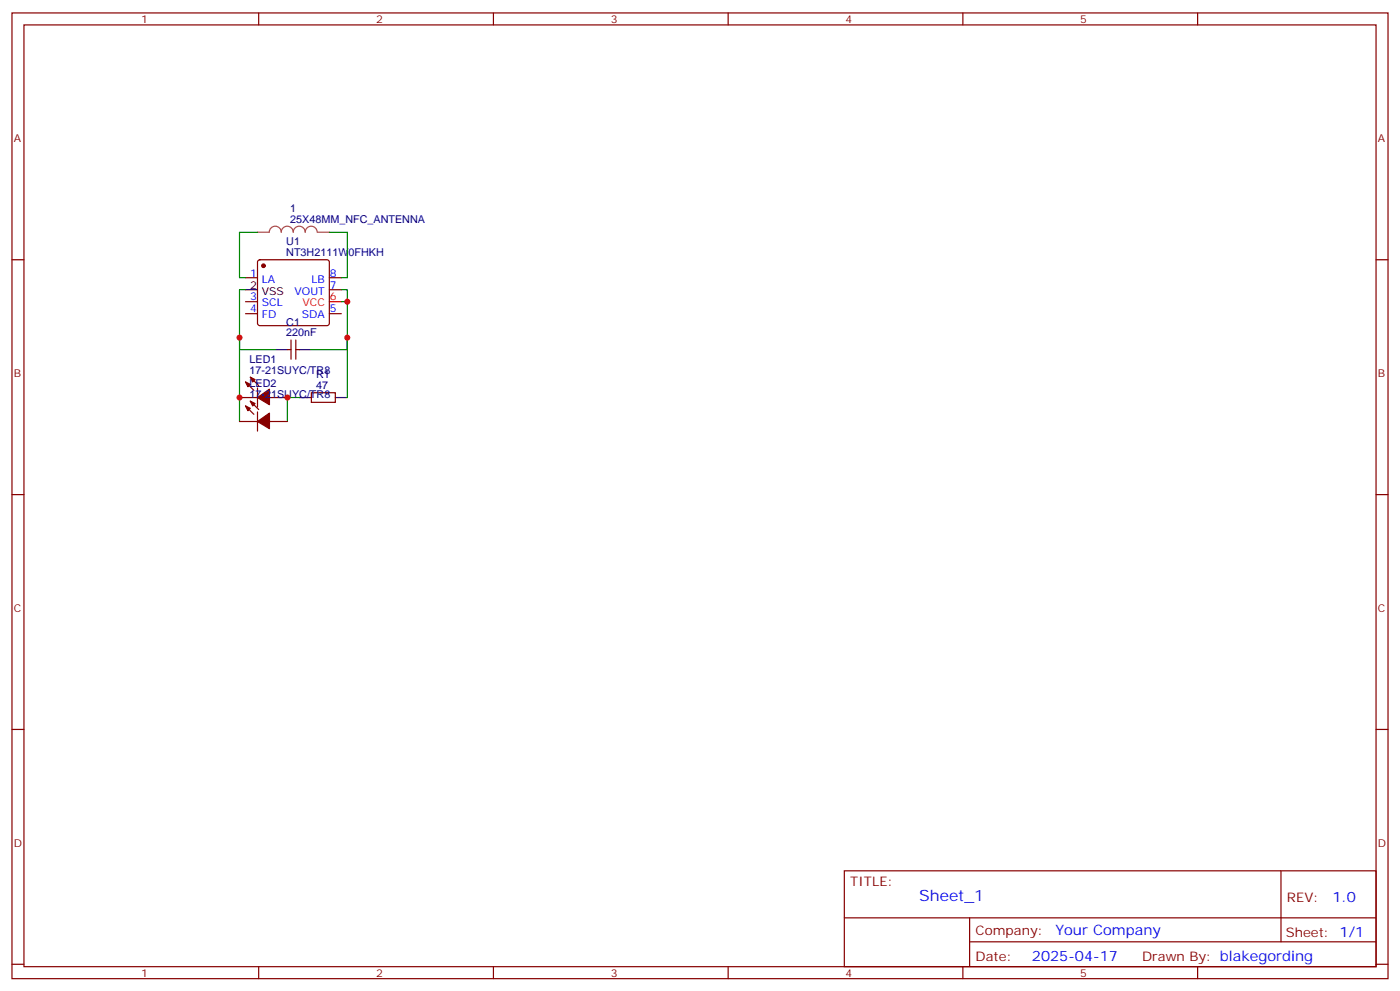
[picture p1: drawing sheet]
<svg xmlns="http://www.w3.org/2000/svg" width="412mm" height="292mm" viewBox="0 0 412 292" stroke-linecap="round" stroke-linejoin="round" font-family="sans-serif">
<g fill="none" stroke="#870000" stroke-width=".35">
<path d="M3.5 3.8h405.4v284.3h-405.4zM7.1 7.3h398.2v277.3h-398.2zM76.2 3.8v3.5M145.3 3.8v3.5M214.5 3.8v3.5M283.6 3.8v3.5M352.8 3.8v3.5M3.5 76.5h3.6M76.1 76.7l.5-.2h19.7l.5 .2 .2 .5v18l-.2 .5-.5 .2h-19.7l-.5-.2-.3-.5v-18zM405.3 76.5h3.6M72.3 81.8h3.5M72.3 92.4h3.5"/>
<path d="M72.3 88.8h3.5M97 81.8h3.5M97 85.3h3.5M97 92.4h3.5M70.6 117.1h5.2M72.3 112.5l2.5 2.4M72.3 119.5l2.5 2.5M73.7 111.1l2.5 2.4M73.7 118.1l2.5 2.5M75.8 114.2v5.7M79.4 117.1h5.3M84.7 102.9h1"/>
<path d="M85.7 100.1v5.7M87.1 100.1v5.7M87.1 102.9h1.1M91.7 115.6h7.1v2.9h-7.1zM70.6 124.1h5.2M75.8 121.3v5.6M79.4 124.1h5.3M3.5 145.6h3.6M405.3 145.6h3.6M3.5 214.8h3.6M405.3 214.8h3.6M248.7 256.4h156.6v28.2h-156.6z"/>
<path d="M377.3 256.4v20.9M248.7 270.2h156.5M285.6 277.3h119.6M285.6 270.2v14.2M3.5 283.9h3.6M76.2 284.6v3.5M145.3 284.6v3.5M214.5 284.6v3.5M283.6 284.6v3.5M352.8 284.6v3.5M405.3 283.9h3.6"/>
</g>
<path d="M97 88.8h3.5" fill="none" stroke="#f00" stroke-width=".35"/>
<path d="M72.3 85.3h3.5M81.1 102.9h3.6M88.2 117.1h3.5M88.2 102.9h3.5M98.8 117.1h3.5" fill="none" stroke="#000" stroke-width=".35"/>
<g fill="#870000" stroke="#870000" stroke-width=".35">
<path d="M72.3 112.5l1.4 .7-.7 .7z"/>
<path d="M73.7 111.1l1.4 .7-.7 .7z"/>
<path d="M75.8 117.1l3.6-2.5v4.6z"/>
<path d="M72.3 119.5l1.4 .7-.7 .7z"/>
<path d="M73.7 118.1l1.4 .7-.7 .7z"/>
<path d="M75.8 124.1l3.6-2.5v4.6z"/>
<circle cx="77.6" cy="78.2" r=".53"/>
</g>
<path d="M75.8 68.4h-5.2v13.4h1.7M97 68.4h5.3v13.4h-1.8M70.6 99.4v24.7M72.3 85.3h-1.7v17.6h10.5M100.5 85.3h1.8v17.6h-10.6M100.5 88.8h1.8M102.3 99.4v17.7M88.2 117.1h-3.5v7" fill="none" stroke="#008700" stroke-width=".35"/>
<path d="M75.8 68.4h3.5a1.76 1.76 0 0 1 1.8-1.8 1.76 1.76 0 0 1 1.7 1.8 1.76 1.76 0 0 1 1.8-1.8 1.76 1.76 0 0 1 1.8 1.8 1.76 1.76 0 0 1 1.7-1.8 1.76 1.76 0 0 1 1.8 1.8 1.76 1.76 0 0 1 1.8-1.8 1.76 1.76 0 0 1 1.7 1.8M93.5 68.4h3.5" fill="none" stroke="#a64a4a" stroke-width=".35"/>
<g fill="#c00">
<circle cx="102.3" cy="88.8" r=".88"/>
<circle cx="102.3" cy="99.4" r=".88"/>
<circle cx="70.6" cy="99.4" r=".88"/>
<circle cx="84.7" cy="117.1" r=".88"/>
<circle cx="70.6" cy="117.1" r=".88"/>
</g>
<text font-size="4.6" fill="#00f" x="270.8" y="265.4">Sheet_1</text>
<g font-size="4.2" fill="#00f">
<text x="392.5" y="265.7">1.0</text>
<text x="310.9" y="275.2">Your Company</text>
<text x="304" y="283">2025-04-17</text>
</g>
<g font-size="3.9" fill="#800">
<text x="250.5" y="261">TITLE:</text>
<text x="379.1" y="265.7">REV:</text>
<text x="287.4" y="275.2">Company:</text>
<text x="378.7" y="275.8">Sheet: 1/1</text>
<text x="287.4" y="282.9">Date:</text>
<text x="336.4" y="282.9">Drawn By: blakegording</text>
</g>
<g font-size="3.2" fill="#800">
<text x="41.6" y="6.8">1</text>
<text x="110.8" y="6.8">2</text>
<text x="179.9" y="6.8">3</text>
<text x="249.1" y="6.8">4</text>
<text x="318.2" y="6.8">5</text>
<text x="4.1" y="41.9">A</text>
<text x="405.9" y="41.9">A</text>
<text x="4.1" y="111.1">B</text>
<text x="405.9" y="111.1">B</text>
<text x="4.1" y="180.2">C</text>
<text x="405.9" y="180.2">C</text>
<text x="4.1" y="249.3">D</text>
<text x="405.9" y="249.3">D</text>
<text x="41.6" y="287.6">1</text>
<text x="110.8" y="287.6">2</text>
<text x="179.9" y="287.6">3</text>
<text x="249.1" y="287.6">4</text>
<text x="318.2" y="287.6">5</text>
</g>
<g font-size="3.2" fill="#000080">
<text x="85.5" y="65.5">25X48MM_NFC_ANTENNA</text>
<text x="85.5" y="62.3">1</text>
<text x="84.3" y="75.4">NT3H2111W0FHKH</text>
<text x="84.3" y="72.2">U1</text>
<text x="84.3" y="95.9">C1</text>
<text x="84.3" y="99.1">220nF</text>
<text x="73.5" y="106.8">LED1</text>
<text x="73.5" y="110">17-21SUYC/TR8</text>
<text x="73.5" y="113.8">LED2</text>
<text x="93.1" y="111.4">R1</text>
<text x="73.5" y="117.1">17-21SUYC/TR8</text>
<text x="93.1" y="114.6">47</text>
</g>
<g font-size="3.2" fill="#00f">
<text x="73.7" y="81.4">1</text>
<text x="77.2" y="83.2">LA</text>
<text x="91.8" y="83.2">LB</text>
<text x="97.2" y="81.4">8</text>
<text x="73.7" y="88.5">3</text>
<text x="86.8" y="86.7">VOUT</text>
<text x="97.2" y="84.9">7</text>
<text x="73.7" y="92">4</text>
<text x="77.2" y="93.8">FD</text>
<text x="77.2" y="90.2">SCL</text>
<text x="88.9" y="93.8">SDA</text>
<text x="97.2" y="92">5</text>
</g>
<g font-size="3.2">
<text x="73.7" y="84.9">2</text>
<text x="77.2" y="86.7">VSS</text>
</g>
<g font-size="3.2" fill="#f00">
<text x="97.2" y="88.5">6</text>
<text x="89.1" y="90.2">VCC</text>
</g>
</svg>
